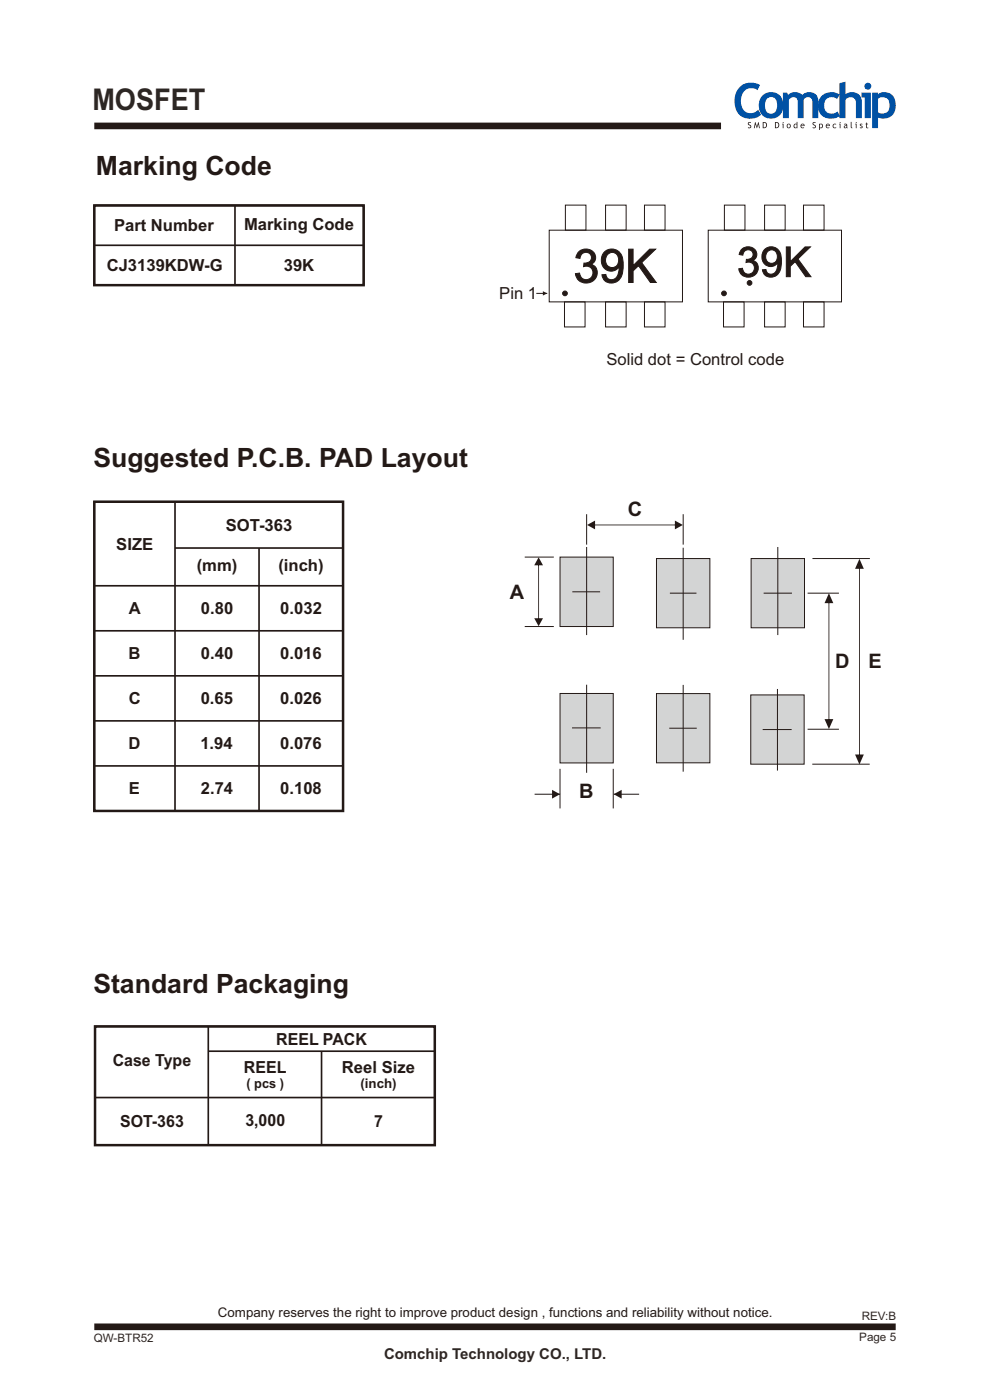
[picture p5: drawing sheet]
<svg xmlns="http://www.w3.org/2000/svg" width="210mm" height="297mm" viewBox="0 0 210 297" stroke-linecap="round" stroke-linejoin="round" font-family="sans-serif">
<path d="M19.9 52h57.2M20 43.6h57.1v16.9h-57.1zM49.8 43.6v16.9M20 217.7h72.2M20.2 217.8v25.1M44.2 217.8v25.1M92.2 217.6v25.3h-72.2M20.2 232.8h72M44.2 223h48M68.2 223v19.8" fill="none" stroke="#231916" stroke-width=".35"/>
<path d="M20.2 217.7h72v25.2h-72z" fill="none" stroke="#231916" stroke-width=".53"/>
<path d="M20 26.7h132.9" fill="none" stroke="#231916" stroke-width="1.4" stroke-linecap="butt"/>
<g fill="#0051a4">
<path d="M157.1 18.3a3.7 3.7 0 0 1 4.1-.2l-.5 1a2.17 2.17 0 0 0-2.4-.2 2.17 2.17 0 0 0-1.1 2.1 2.32 2.32 0 0 0 2.4 3l.7-.3 .5-.4 .6 1a3.4 3.4 0 0 1-3.8 .6 3.4 3.4 0 0 1-1.8-3.5l.2-1.5 .5-.9z"/>
<path d="M166.1 19.7h.8l.3 .4a2.19 2.19 0 0 1 3 0 1.98 1.98 0 0 1 2.1-.4 1.98 1.98 0 0 1 1.3 1.8v3.6h-1.3v-3.4a.99 .99 0 0 0-.7-1.1 .99 .99 0 0 0-1.1 .6v3.9h-1.3v-3.6a.98 .98 0 0 0-.8-.9 .98 .98 0 0 0-1.1 .6v3.9h-1.2z"/>
<path d="M174.3 20.3a3.1 3.1 0 0 1 3.8-.2l-.5 .9a1.72 1.72 0 0 0-2.8 1.3 1.72 1.72 0 0 0 2.6 1.5l.3-.2 .4 1a3.1 3.1 0 0 1-4.3-.8 3.2 3.2 0 0 1 .5-3.5z"/>
<path d="M178.1 17.6l1.2-.3v2.7a2.12 2.12 0 0 1 2.3-.3 2.12 2.12 0 0 1 1.2 2v3.4h-1.2v-3.4a1.2 1.2 0 0 0-1-1 1.2 1.2 0 0 0-1.3 .5v3.9h-1.2z"/>
<path d="M161.7 20.3a2.63 2.63 0 0 1 3.2-.5 2.63 2.63 0 0 1 1.2 3 2.62 2.62 0 0 1-3.1 2.3 2.62 2.62 0 0 1-2-3.2l.2-.9zM162.8 20.8a2.38 2.38 0 0 0 0 3.1 1.37 1.37 0 0 0 1.6-.1 1.37 1.37 0 0 0 .4-1.5 1.34 1.34 0 0 0-.3-1.4 1.34 1.34 0 0 0-1.5-.2z"/>
<path d="M183.4 18.3a.73 .73 0 0 1 1.4 0 .73 .73 0 0 1-1.4 0zM182.7 19.7h2v5.4h-1.3v-4.4h-.7z"/>
<path d="M185 19.7h1.3v.3a2.39 2.39 0 0 1 2.6-.1 2.39 2.39 0 0 1 1.1 2.5 2.59 2.59 0 0 1-3.7 2.5v2.3h-1.3zM186.3 21v2.8a1.59 1.59 0 0 0 1.9 0 1.59 1.59 0 0 0 .5-1.9 1.44 1.44 0 0 0-.9-1.2 1.44 1.44 0 0 0-1.5 .3z"/>
</g>
<g fill="#231916">
<path d="M158.7 26l.6-.1-.1 .2h-.3v.3a.44 .44 0 0 1 .4 .5 .44 .44 0 0 1-.7 .2l.2-.1a.24 .24 0 0 0 .3 0 .24 .24 0 0 0-.1-.4l-.4-.3z"/>
<path d="M160.2 25.9l.4 .9 .3-.9 .3 1.3h-.2l-.1-.8-.3 .8-.4-.8-.1 .8h-.2z"/>
<path d="M172.5 26l.5-.1v.2h-.4v.3a.44 .44 0 0 1 .5 .5 .44 .44 0 0 1-.7 .2l.1-.1a.24 .24 0 0 0 .4 0 .24 .24 0 0 0-.2-.4l-.3-.3z"/>
<path d="M176.7 26.4l.5-.2 .2 .1-.1 .1a.34 .34 0 0 0-.4 .1 .34 .34 0 0 0 0 .5 .34 .34 0 0 0 .4 0l.1 .1a.5 .5 0 0 1-.7 0 .5 .5 0 0 1 0-.7z"/>
<path d="M180.5 25.9h.1v1l.2 .3-.3-.1z"/>
<path d="M182.5 26.3h.4v.2l-.3-.1v.2a.36 .36 0 0 1 .4 .4 .36 .36 0 0 1-.6 .1v-.1l.3 .1 .1-.2-.4-.3z"/>
<path d="M183.7 26h.2v.2h.2v.2h-.2v.5l.3 .3h-.3l-.2-.2v-.6h-.1z"/>
<path d="M161.8 25.9a.7 .7 0 0 1 .9 .6 .7 .7 0 0 1-.9 .7zM162 26.1v.9a.49 .49 0 0 0 .5-.5 .49 .49 0 0 0-.5-.4z"/>
<path d="M164.4 25.9a.7 .7 0 0 1 .9 .6 .7 .7 0 0 1-.9 .7zM164.6 26.1v.9a.49 .49 0 0 0 .5-.5 .49 .49 0 0 0-.5-.4z"/>
<path d="M166 26a.1 .1 0 0 1 .2 0 .1 .1 0 0 1-.2 0zM165.9 26.2h.3v1h-.2v-.8z"/>
<path d="M166.9 26.7a.47 .47 0 0 1 .9 0 .47 .47 0 0 1-.9 0zM167.1 26.5v.4l.2 .2a.32 .32 0 0 0 .2-.4 .32 .32 0 0 0-.4-.2z"/>
<path d="M168.5 26.4l.5-.1v-.4h.2v1.3l-.2-.1a.46 .46 0 0 1-.6-.1 .46 .46 0 0 1 .1-.6zM168.6 26.5l-.1 .4 .5 .1v-.5z"/>
<path d="M169.9 26.4a.42 .42 0 0 1 .6-.1 .42 .42 0 0 1 .2 .4h-.7l.2 .4 .3-.1 .1 .1a.5 .5 0 0 1-.7 0 .5 .5 0 0 1 0-.7zM170.1 26.4l-.1 .2h.5l-.1-.2z"/>
<path d="M173.7 26.2l.2 .1a.46 .46 0 0 1 .7 .4 .46 .46 0 0 1-.7 .4v.5h-.2zM173.9 26.5l.1 .6a.34 .34 0 0 0 .4-.4 .34 .34 0 0 0-.4-.3z"/>
<path d="M175.3 26.4a.42 .42 0 0 1 .5-.1 .42 .42 0 0 1 .2 .4h-.7l.2 .4 .4-.1v.1a.5 .5 0 0 1-.6 0 .5 .5 0 0 1 0-.7zM175.4 26.4l-.1 .2h.6l-.2-.2z"/>
<path d="M178.1 26a.1 .1 0 0 1 .2 0 .1 .1 0 0 1-.2 0zM178 26.2h.3v1h-.2v-.8z"/>
<path d="M179 26.3a.42 .42 0 0 1 .7 .3l.1 .6-.2-.1-.3 .1a.33 .33 0 0 1-.3-.4 .33 .33 0 0 1 .4-.2h.1v-.2l-.4 .1zM179.2 26.8v.2h.3v-.3z"/>
<path d="M181.5 26a.1 .1 0 0 1 .2 0 .1 .1 0 0 1-.2 0zM181.4 26.2h.3v1h-.2v-.8z"/>
</g>
<path d="M20 281.5h170" fill="none" stroke="#231916" stroke-width="1.4" stroke-linecap="butt"/>
<g fill="none" stroke="#231916" stroke-width=".21">
<path d="M116.5 48.8h28.3v15.2h-28.3zM119.9 43.5h4.4v5.3h-4.4zM128.5 43.5h4.3v5.3h-4.3zM136.7 43.5h4.4v5.3h-4.4zM150.2 48.8h28.3v15.2h-28.3zM153.7 43.5h4.3v5.3h-4.3zM162.2 43.5h4.3v5.3h-4.3zM170.4 43.5h4.4v5.3h-4.4zM113.8 62.2h2.3M119.7 64h4.4v5.4h-4.4zM128.5 64h4.3v5.4h-4.3zM136.7 64h4.4v5.4h-4.4z"/>
<path d="M153.5 64h4.3v5.4h-4.3zM162.2 64h4.3v5.4h-4.3zM170.4 64h4.4v5.4h-4.4z"/>
</g>
<g fill="#231916" stroke="#231916" stroke-width=".21">
<circle cx="119.8" cy="62.2" r=".5"/>
<circle cx="153.6" cy="62.2" r=".5"/>
<circle cx="159" cy="60" r=".5"/>
</g>
<path d="M115.2 61.8l.9 .4-.9 .5z" fill="#231916"/>
<path d="M20 43.6h57.1v16.9h-57.1z" fill="none" stroke="#231916" stroke-width=".53"/>
<path d="M20 106.4h52.8v65.6h-52.8zM37.1 116.3h35.7M37.1 106.4v65.6M54.9 116.3v55.7M20 133.8h52.8M20 124.3h52.8M20 143.4h52.8M20 152.9h52.8M20 162.5h52.8" fill="none" stroke="#231916" stroke-width=".35"/>
<path d="M139.3 118.5h11.3v14.7h-11.3z" fill-rule="evenodd" fill="#d3d4d4"/>
<path d="M139.3 118.5h11.3v14.7h-11.3z" fill="none" stroke="#231916" stroke-width=".21"/>
<path d="M159.3 118.5h11.4v14.7h-11.4z" fill-rule="evenodd" fill="#d3d4d4"/>
<path d="M159.3 118.5h11.4v14.7h-11.4z" fill="none" stroke="#231916" stroke-width=".21"/>
<path d="M118.8 118.2h11.3v14.7h-11.3z" fill-rule="evenodd" fill="#d3d4d4"/>
<path d="M118.8 118.2h11.3v14.7h-11.3z" fill="none" stroke="#231916" stroke-width=".21"/>
<path d="M118.8 147.1h11.3v14.8h-11.3z" fill-rule="evenodd" fill="#d3d4d4"/>
<path d="M172.3 118.5h12.2M118.8 147.1h11.3v14.8h-11.3zM172.3 162.1h12.2" fill="none" stroke="#231916" stroke-width=".21"/>
<path d="M181.4 160.1h1.8l-.9 2.1zM182.2 120.5h.2v39.7h-.2zM182.3 118.5l.9 2.2h-1.8z" fill="#231916"/>
<path d="M124.4 116v18.7M144.9 116.2v19.5M165 116v18.7M121.4 125.5h5.9M142.1 125.8h5.6M162 125.8h6" fill="none" stroke="#231916" stroke-width=".21"/>
<path d="M159.3 147.4h11.3v14.7h-11.3z" fill-rule="evenodd" fill="#d3d4d4"/>
<path d="M111.3 118.2h6.2M111.3 132.9h6.2M159.3 147.4h11.3v14.7h-11.3zM161.8 154.8h6.1M164.9 146.2v17.3" fill="none" stroke="#231916" stroke-width=".21"/>
<path d="M174.9 152.6h1.9l-1 2.1zM175.7 127.8h.2v24.9h-.2zM175.8 125.8l1 2.2h-1.9z" fill="#231916"/>
<path d="M118.8 163.1v8.4M130.1 163.1v8.4" fill="none" stroke="#231916" stroke-width=".21"/>
<path d="M139.3 147.1h11.3v14.7h-11.3z" fill-rule="evenodd" fill="#d3d4d4"/>
<path d="M124.4 109.1v6.4M144.9 109.1v6.4M121.3 154.4h6.1M124.4 145.3v18.6M139.3 147.1h11.3v14.7h-11.3zM142 154.5h5.8M144.9 145.3v18.4M130.2 168.5h5.4" fill="none" stroke="#231916" stroke-width=".21"/>
<path d="M130.2 168.5l1.7-.9v1.8z" fill="#231916"/>
<path d="M113.4 168.5h5.4" fill="none" stroke="#231916" stroke-width=".21"/>
<path d="M117.1 167.6l1.7 .9-1.7 .9z" fill="#231916"/>
<path d="M171.3 125.8h6.7M171.3 154.7h6.7" fill="none" stroke="#231916" stroke-width=".21"/>
<g fill="#231916">
<path d="M124.5 111.4l1.7-1v1.9zM126.1 111.3h17.2v.2h-17.2zM143.2 110.4l1.7 1-1.7 .9z"/>
<path d="M114.3 118.2l.9 1.7h-1.9zM114.2 119.8h.1v11.5h-.1zM113.3 131.2h1.9l-.9 1.6z"/>
</g>
<path d="M20 106.4h52.8v65.6h-52.8z" fill="none" stroke="#231916" stroke-width=".53"/>
<text font-size="9.9" fill="#231916" x="121.6" y="59.9">39K</text>
<text font-size="8.8" fill="#231916" x="156.3" y="58.7">39K</text>
<text font-size="6.3" fill="#2c2724" x="19.6" y="23.4">MOSFET</text>
<g font-size="5.6" fill="#231916">
<text x="20.4" y="37">Marking Code</text>
<text x="19.8" y="99.1">Suggested P.C.B. PAD Layout</text>
<text x="19.8" y="210.6">Standard Packaging</text>
</g>
<g font-size="4.2" fill="#231916">
<text x="133.2" y="109.5">C</text>
<text x="108.1" y="127.1">A</text>
<text x="177.2" y="141.8">D</text>
<text x="184.2" y="141.8">E</text>
<text x="122.9" y="169.2">B</text>
</g>
<g font-size="3.5" fill="#231916">
<text x="24.2" y="49.1">Part Number</text>
<text x="51.8" y="48.7">Marking Code</text>
<text x="22.6" y="57.5">CJ3139KDW-G</text>
<text x="60.2" y="57.5">39K</text>
<text x="105.9" y="63.5">Pin 1</text>
<text x="128.6" y="77.5">Solid dot = Control code</text>
<text x="47.9" y="112.6">SOT-363</text>
<text x="24.7" y="116.6">SIZE</text>
<text x="41.7" y="121.1">(mm)</text>
<text x="59.1" y="121.1">(inch)</text>
<text x="27.3" y="130.3">A</text>
<text x="42.6" y="130.3">0.80</text>
<text x="59.5" y="130.3">0.032</text>
<text x="27.2" y="139.9">B</text>
<text x="42.6" y="139.8">0.40</text>
<text x="59.4" y="139.8">0.016</text>
<text x="27.3" y="149.4">C</text>
<text x="42.6" y="149.4">0.65</text>
<text x="59.4" y="149.4">0.026</text>
<text x="27.2" y="159">D</text>
<text x="42.5" y="159">1.94</text>
<text x="59.4" y="159">0.076</text>
<text x="27.3" y="168.5">E</text>
<text x="42.6" y="168.5">2.74</text>
<text x="59.5" y="168.5">0.108</text>
<text x="58.6" y="221.6">REEL PACK</text>
<text x="23.9" y="226.2">Case Type</text>
<text x="51.7" y="227.5">REEL</text>
<text x="72.5" y="227.5">Reel Size</text>
<text x="25.5" y="239.2">SOT-363</text>
<text x="52" y="238.9">3,000</text>
<text x="79.4" y="239.1">7</text>
</g>
<text font-size="3.2" fill="#2c2724" x="81.5" y="288.3">Comchip Technology CO., LTD.</text>
<g font-size="2.8" fill="#231916">
<text x="52.3" y="230.7">( pcs )</text>
<text x="76.5" y="230.7">(inch)</text>
<text x="46.2" y="279.4">Company reserves the right to improve product design , functions and reliability without notice.</text>
</g>
<g font-size="2.5" fill="#2c2724">
<text x="182.8" y="280.1">REV:B</text>
<text x="19.9" y="284.6">QW-BTR52</text>
<text x="182.3" y="284.5">Page 5</text>
</g>
</svg>
